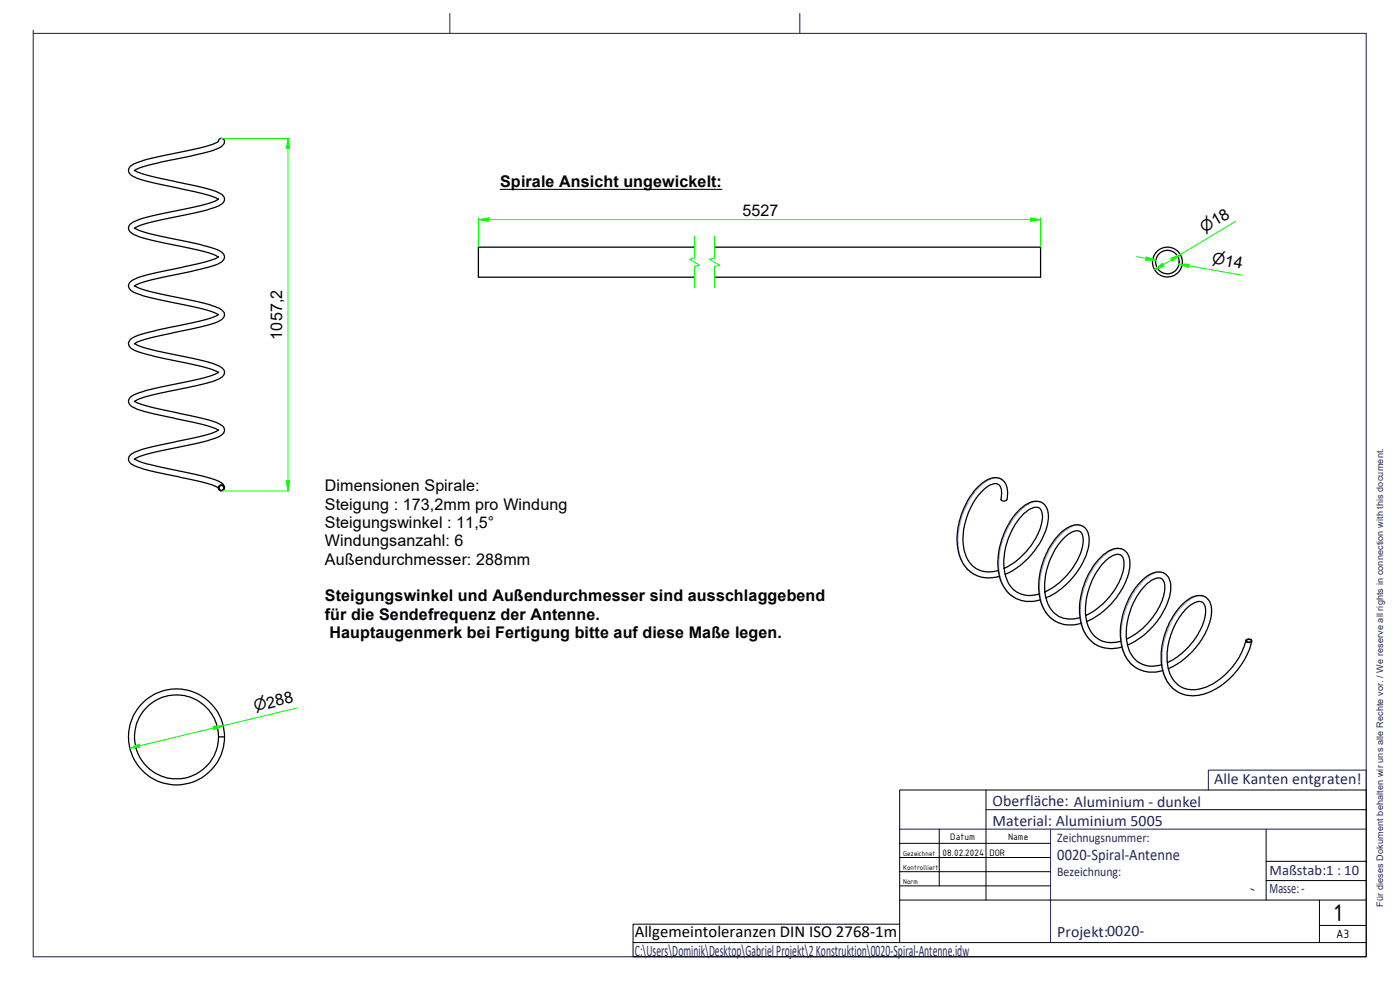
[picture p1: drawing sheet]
<svg xmlns="http://www.w3.org/2000/svg" width="420mm" height="297mm" viewBox="0 0 420 297" stroke-linecap="round" stroke-linejoin="round" font-family="sans-serif">
<!-- layer: AM_0 -->
<g fill="none" stroke="#000" stroke-width=".38">
<path d="M40.4 51.1l.9 .6 3.1 .9 15.3 3.4a19.1 19.1 0 0 1 7.2 2.6 1.73 1.73 0 0 1-.9 2.9l-1.5 .7-4 1.2-13.8 2.9a15.4 15.4 0 0 0-6.4 2.3M65.5 42.4a.98 .98 0 0 1 1.6-.5 .98 .98 0 0 1-.2 1.6 12.4 12.4 0 0 1-6 2.5l-15.1 3.3a12.5 12.5 0 0 0-5.5 1.9M65.6 59.7a14.4 14.4 0 0 1-6.4 2.2l-13.2 2.8a16.1 16.1 0 0 0-7 2.7 1.82 1.82 0 0 0 1 2.9l2.4 .9 3.3 .9 13.2 2.8a18.6 18.6 0 0 1 6.6 2.2M65.6 42.3a20.2 20.2 0 0 1-8.1 2.6l-12 2.6a16.2 16.2 0 0 0-6.5 2.5 1.82 1.82 0 0 0 1 2.9l2.4 1 3.3 .9 15.4 3.4 3.5 1 .9 .6M40.4 68.4l.2 .1a45.1 45.1 0 0 0 12.4 3.4l7.7 1.7a12.7 12.7 0 0 1 6.3 2.5 1.82 1.82 0 0 1-1.2 2.9l-2.9 1.1-5.2 1.3-12.1 2.5a13.5 13.5 0 0 0-5.3 1.9M65.6 77h-.1a5.6 5.6 0 0 1-3.3 1.4l-16.2 3.6a16.1 16.1 0 0 0-7 2.7 1.83 1.83 0 0 0 1 2.9l2.8 1.1 2.9 .8 14.9 3.1a13.8 13.8 0 0 1 4.8 1.8h.1M208.4 74.2h-64.8v9h64.8M214.4 74.2h97.9v9h-97.9M40.4 85.8h.1a34.5 34.5 0 0 0 10.6 3l9.6 2.1a12.1 12.1 0 0 1 6.5 2.7 2.07 2.07 0 0 1-1.7 2.8l-1.7 .7-3.9 1.1-15.3 3.3a9.5 9.5 0 0 0-4.2 1.6l-.1 .1M65.6 94.3a23.9 23.9 0 0 1-8.6 2.7l-10.4 2.2a18.2 18.2 0 0 0-7.6 2.8 1.82 1.82 0 0 0 1 2.9l2.4 .9 3.9 1.1 13.7 2.9a16.5 16.5 0 0 1 5.5 1.9M40.4 103.1h.1a34.5 34.5 0 0 0 10.6 3.1l8.6 1.7a14.7 14.7 0 0 1 7.3 2.9 1.82 1.82 0 0 1-1.2 2.9l-2 .8-3.3 .9-13.3 2.8a19.1 19.1 0 0 0-6.8 2.2l-.1 .1M65.6 111.6a14.4 14.4 0 0 1-6.4 2.2l-13.7 3a16.2 16.2 0 0 0-6.5 2.5 1.82 1.82 0 0 0 1 2.9l2.4 1 3.3 .9 15.4 3.3 3.5 1.1 .9 .6"/>
<path d="M40.4 120.4l.9 .6 4 1.2 14.3 3.1a15.1 15.1 0 0 1 7.5 2.9 1.94 1.94 0 0 1-1.3 2.8l-5.9 1.8-14.3 3.1a11.4 11.4 0 0 0-5.3 1.9M40.4 137.7a23 23 0 0 0 8.1 2.5l12.3 2.7a13.9 13.9 0 0 1 6.2 2.4l.4 1.1M65.6 129a13.4 13.4 0 0 1-5.9 2l-12.8 2.8a21.1 21.1 0 0 0-7.8 2.8 1.91 1.91 0 0 0 1.1 3.1l4.9 1.6 15 3.2a12.5 12.5 0 0 1 5.5 2M65.8 146.4h.1M299.6 171.2a7.5 7.5 0 0 1-9.3-3.4 18.1 18.1 0 0 1 1-15.4 14 14 0 0 1 6.4-7.1 2.06 2.06 0 0 1 2.2 .3 2.06 2.06 0 0 1 .7 2.1l-.1 .8a1.55 1.55 0 0 0 .1 1.7l.7 .2a.99 .99 0 0 0 1-1.3 5 5 0 0 0-2.1-5.5 5.9 5.9 0 0 0-6.1 1.9 22.3 22.3 0 0 0-6.3 20.9 9.2 9.2 0 0 0 12.2 6.5M301.4 170.5a20.9 20.9 0 0 0 11.5-15.1l-.1-1.1a1.95 1.95 0 0 0-1-1.9 1.95 1.95 0 0 0-2.1 .1 15.9 15.9 0 0 0-7.2 9.5 15.7 15.7 0 0 0 .6 13.8 7.6 7.6 0 0 0 8.7 2.4M301.6 172.3a22.4 22.4 0 0 0 13-16.9 4.4 4.4 0 0 0-2.5-4.9 7 7 0 0 0-6.5 2.8 23 23 0 0 0-5.6 20 9.3 9.3 0 0 0 12.2 6.7M313.6 177.6a20.8 20.8 0 0 0 11.5-14.8v-.4a2.51 2.51 0 0 0-1.7-3.2 7.8 7.8 0 0 0-5.4 3.7 20.3 20.3 0 0 0-3.9 17.3 7.4 7.4 0 0 0 10 5.1M313.9 179.4a22.5 22.5 0 0 0 12.9-16.4 4.8 4.8 0 0 0-1.9-5.2 5.3 5.3 0 0 0-5.9 1.5 22.5 22.5 0 0 0-6.7 21.1 9.2 9.2 0 0 0 12.1 6.7M325.8 184.6a20.9 20.9 0 0 0 11.5-14.7v-.4a2.54 2.54 0 0 0-1.6-3.2 7.8 7.8 0 0 0-5.4 3.7 20.9 20.9 0 0 0-4.1 16.8 7.6 7.6 0 0 0 10.2 5.6M326.1 186.5a22.4 22.4 0 0 0 13-16.5 4.6 4.6 0 0 0-2.2-5.2 5.5 5.5 0 0 0-5.7 1.6 22.8 22.8 0 0 0-6.7 21 9.2 9.2 0 0 0 12.2 6.7M338.1 191.8a20.8 20.8 0 0 0 11.5-14.8 3 3 0 0 0-1.5-3.6 6.6 6.6 0 0 0-5.3 3.2 21.2 21.2 0 0 0-4.3 17.3 7.6 7.6 0 0 0 10.1 5.5"/>
<path d="M338.4 193.5a22.5 22.5 0 0 0 12.9-16.3 4.9 4.9 0 0 0-1.9-5.2 5.7 5.7 0 0 0-6.3 1.8 22.2 22.2 0 0 0-6.1 21.3 9.2 9.2 0 0 0 11.9 6.1M373.9 192.2l-.3 .8a20.7 20.7 0 0 1-13.2 13.6 7.5 7.5 0 0 1-9.7-5.8 20.6 20.6 0 0 1 6.8-19.4 2.78 2.78 0 0 1 3.8-.2 7.7 7.7 0 0 1-.4 6.4l-.2 .3a22 22 0 0 1-10.4 10.9M374 192l.7-.2a.59 .59 0 0 1 1 .4 .59 .59 0 0 1-.9 .6 .64 .64 0 0 1-.7-.1 .64 .64 0 0 1-.1-.7zM374.1 192.1l.5-.3a.48 .48 0 0 1 .7 .1 .48 .48 0 0 1-.1 .7h-.4a.5 .5 0 0 1-.7-.5zM375.7 192.3a22.2 22.2 0 0 1-15.7 16.3 9.5 9.5 0 0 1-11.3-8.6 22.3 22.3 0 0 1 7.7-20 4.4 4.4 0 0 1 6.3 0 9.1 9.1 0 0 1-.2 8.4l-.2 .4a23.8 23.8 0 0 1-11.7 11.8M65.6 221.1h1.8"/>
<circle cx="350.4" cy="78.6" r="3.5"/>
<circle cx="350.4" cy="78.6" r="4.5"/>
<circle cx="66.5" cy="146.4" r=".92"/>
<circle cx="66.5" cy="146.4" r=".73"/>
<circle cx="53" cy="221.1" r="14.4"/>
<circle cx="53" cy="221.1" r="12.6"/>
</g>
<!-- layer: AM_TANG -->
<path d="M300.5 143.7a5.2 5.2 0 0 0-5.7 1.6 22.6 22.6 0 0 0-6.7 21.3 8.7 8.7 0 0 0 4.1 5.6M312.7 150.8a4.7 4.7 0 0 0-4.9 1 22.5 22.5 0 0 0-7.3 22.4l.2 .6a8.8 8.8 0 0 0 3.7 4.5M325 157.9a4.5 4.5 0 0 0-4.9 1 22.7 22.7 0 0 0-7.6 21.8 9.2 9.2 0 0 0 4.2 5.7M337.2 165a5.2 5.2 0 0 0-5.7 1.5 23 23 0 0 0-6.7 21.3 9.7 9.7 0 0 0 4.1 5.7M349.4 172a5 5 0 0 0-5.2 1.3 23.1 23.1 0 0 0-7.1 21.6l.1 .5a9.3 9.3 0 0 0 4 5.1M361.7 179.1a4.4 4.4 0 0 0-4.8 1 23 23 0 0 0-8.1 19.3 10.4 10.4 0 0 0 4.6 8.2M375.3 191.9l-.1 .7" fill="none" stroke="#8080ff" stroke-width=".3"/>
<!-- layer: AM_4 -->
<path d="M208.4 77.4v-6.4v6.4l-1.5 .4 3 1.8-1.5 .3v6.4M214.4 77.4v-6.4v6.4l-1.5 .4 3.1 1.8-1.6 .3v6.4" fill="none" stroke="#0f0" stroke-width=".3"/>
<path d="M10 10h400v277.1h-400zM10 9.1v.9M135 4v6M240 4v6M410 231.1h-47.4v5.9M410 231v6M270 248.8h140M295.9 242.9h19.4M315.3 248.8v34M375.4 266.7l1 .4" fill="none" stroke="#262659" stroke-width=".32"/>
<!-- layer: AM_0 -->
<path d="M380 258.4h30M380 248.8v21.3M270 277.3h-80v9.8h80M380 264.2h30M190 282.8h80" fill="none" stroke="#000" stroke-width=".3"/>
<!-- layer: Schriftkopf -->
<path d="M295.9 237v33.1M270 253h45.3M270 257.3h45.3M281.9 248.8v17M315.3 242.9h94.7M270 261.5h45.3M270 265.8h45.3M270 270.1h140M396 277.7h14M396 270.1v12.7M410 282.8h-140v-45.8h140v50.1h-140" fill="none" stroke="#000" stroke-width=".3"/>
<!-- layer: AM_6 -->
<path d="M150.1 56.8h66.6" fill="none" stroke="#000" stroke-width=".32"/>
<!-- layer: AM_5 -->
<path d="M143.6 65.9h3" fill="none" stroke="#0f0" stroke-width=".3"/>
<path d="M143.6 65.9l3-.5v1z" fill-rule="evenodd" fill="#0f0"/>
<path d="M143.6 65.9l3-.5v1zM309.3 65.9h3" fill="none" stroke="#0f0" stroke-width=".3"/>
<path d="M309.3 65.4l3 .5-3 .5z" fill-rule="evenodd" fill="#0f0"/>
<path d="M143.6 65.4v8.8M146.6 65.9h162.7M309.3 65.4l3 .5-3 .5zM312.3 65.4v8.8M354.2 76.4l-2.5 1.5" fill="none" stroke="#0f0" stroke-width=".3"/>
<path d="M351.3 77.5l2.9-1.1-2.3 1.9z" fill-rule="evenodd" fill="#0f0"/>
<path d="M349.1 79.4l-2.6 1.5M351.3 77.5l2.9-1.1-2.3 1.9z" fill="none" stroke="#0f0" stroke-width=".3"/>
<path d="M346.5 80.9l2.3-1.9 .5 .9z" fill-rule="evenodd" fill="#0f0"/>
<path d="M351.7 77.9l-2.6 1.5M353.8 79.2l2.9 .6M370.8 66.4l-16.6 10M346.5 80.9l2.3-1.9 .5 .9z" fill="none" stroke="#0f0" stroke-width=".3"/>
<path d="M353.8 79.2l3 .1-.1 .9z" fill-rule="evenodd" fill="#0f0"/>
<path d="M343.9 77.5l3 .6M353.8 79.2l3 .1-.1 .9z" fill="none" stroke="#0f0" stroke-width=".3"/>
<path d="M344 77.1l2.9 1-3-.1z" fill-rule="evenodd" fill="#0f0"/>
<path d="M86.4 41.6v3M341 77l2.9 .5M344 77.1l2.9 1-3-.1zM353.8 79.2l19.1 3.4" fill="none" stroke="#0f0" stroke-width=".3"/>
<path d="M86.4 41.6l.5 3h-1z" fill-rule="evenodd" fill="#0f0"/>
<path d="M86.4 41.6l.5 3h-1zM86.4 144.3v3" fill="none" stroke="#0f0" stroke-width=".3"/>
<path d="M85.9 144.3h1l-.5 3z" fill-rule="evenodd" fill="#0f0"/>
<path d="M66.5 41.6h20.4M86.4 44.6v99.7M66.5 147.3h20.4M85.9 144.3h1l-.5 3zM67 217.7l-2.9 .7" fill="none" stroke="#0f0" stroke-width=".3"/>
<path d="M63.9 217.9l3.1-.2-2.8 1.2z" fill-rule="evenodd" fill="#0f0"/>
<path d="M63.9 217.9l3.1-.2-2.8 1.2zM41.9 223.8l-2.9 .7" fill="none" stroke="#0f0" stroke-width=".3"/>
<path d="M39 224.5l2.8-1.2 .2 1z" fill-rule="evenodd" fill="#0f0"/>
<path d="M64.1 218.4l-22.2 5.4M89.2 212.4l-22.2 5.3M39 224.5l2.8-1.2 .2 1z" fill="none" stroke="#0f0" stroke-width=".3"/>
<text font-size="7.7" x="400.2" y="276.3">1</text>
<text font-size="5" x="190.5" y="281.2">Allgemeintoleranzen DIN ISO 2768-1m</text>
<g font-size="4.8">
<text x="150.1" y="56.1">Spirale Ansicht ungewickelt:</text>
<text x="222.8" y="64.8">5527</text>
<text x="84.7" y="101.9" transform="rotate(-90 84.7 101.9)">1057,2</text>
<text x="97.5" y="147.4">Dimensionen Spirale:</text>
<text x="97.5" y="152.9">Steigung : 173,2mm pro Windung</text>
<text x="97.5" y="158.4">Steigungswinkel : 11,5°</text>
<text x="97.5" y="163.9">Windungsanzahl: 6</text>
<text x="97.5" y="169.4">Außendurchmesser: 288mm</text>
<text x="97.5" y="180.4">Steigungswinkel und Außendurchmesser sind ausschlaggebend</text>
<text x="97.5" y="185.9">für die Sendefrequenz der Antenne.</text>
<text x="98.9" y="191.4">Hauptaugenmerk bei Fertigung bitte auf diese Maße legen.</text>
</g>
<g font-size="4.8" fill="#262659">
<text x="364.4" y="235.3">Alle Kanten entgraten!</text>
<text x="297.9" y="241.8">Oberfläche: Aluminium - dunkel</text>
<text x="297.9" y="247.7">Material: Aluminium 5005</text>
<text x="317.3" y="257.9">0020-Spiral-Antenne</text>
<text x="317.3" y="281">Projekt:0020-</text>
<text x="190.5" y="286.7">C:\Users\Dominik\Desktop\GabrielProjekt\2Konstruktion\0020-Spiral-Antenne.idw</text>
</g>
<g font-size="4.6">
<text x="361.4" y="69.8" transform="rotate(-31 361.4 69.8)">⌀18</text>
<text x="363.5" y="79" transform="rotate(10 363.5 79)">⌀14</text>
<text x="76.6" y="213.5" transform="rotate(-14 76.6 213.5)">⌀288</text>
</g>
<g font-size="4.4" fill="#262659">
<text x="381" y="262.4">Maßstab:1 : 10</text>
<text x="381" y="268">Masse:-</text>
</g>
<g font-size="3.9" fill="#262659">
<text x="317.3" y="252.7">Zeichnugsnummer:</text>
<text x="317.3" y="262.7">Bezeichnung:</text>
</g>
<text font-size="3.9" x="401" y="281.5">A3</text>
<g font-size="3">
<text x="282.9" y="256.7">08.02.2024</text>
<text x="285.2" y="252">Datum</text>
<text x="296.9" y="256.7">DOR</text>
<text x="302.5" y="252">Name</text>
</g>
<text font-size="2.7" fill="#262659" x="415.1" y="272" transform="rotate(-90 415.1 272)">Für dieses Dokument behalten wir uns alle Rechte vor. / We reserve all rights in connection with this document.</text>
<g font-size="2.3">
<text x="271" y="256.7">Gezeichnet</text>
<text x="271" y="260.9">Kontrolliert</text>
<text x="271" y="265.2">Norm</text>
</g>
</svg>
